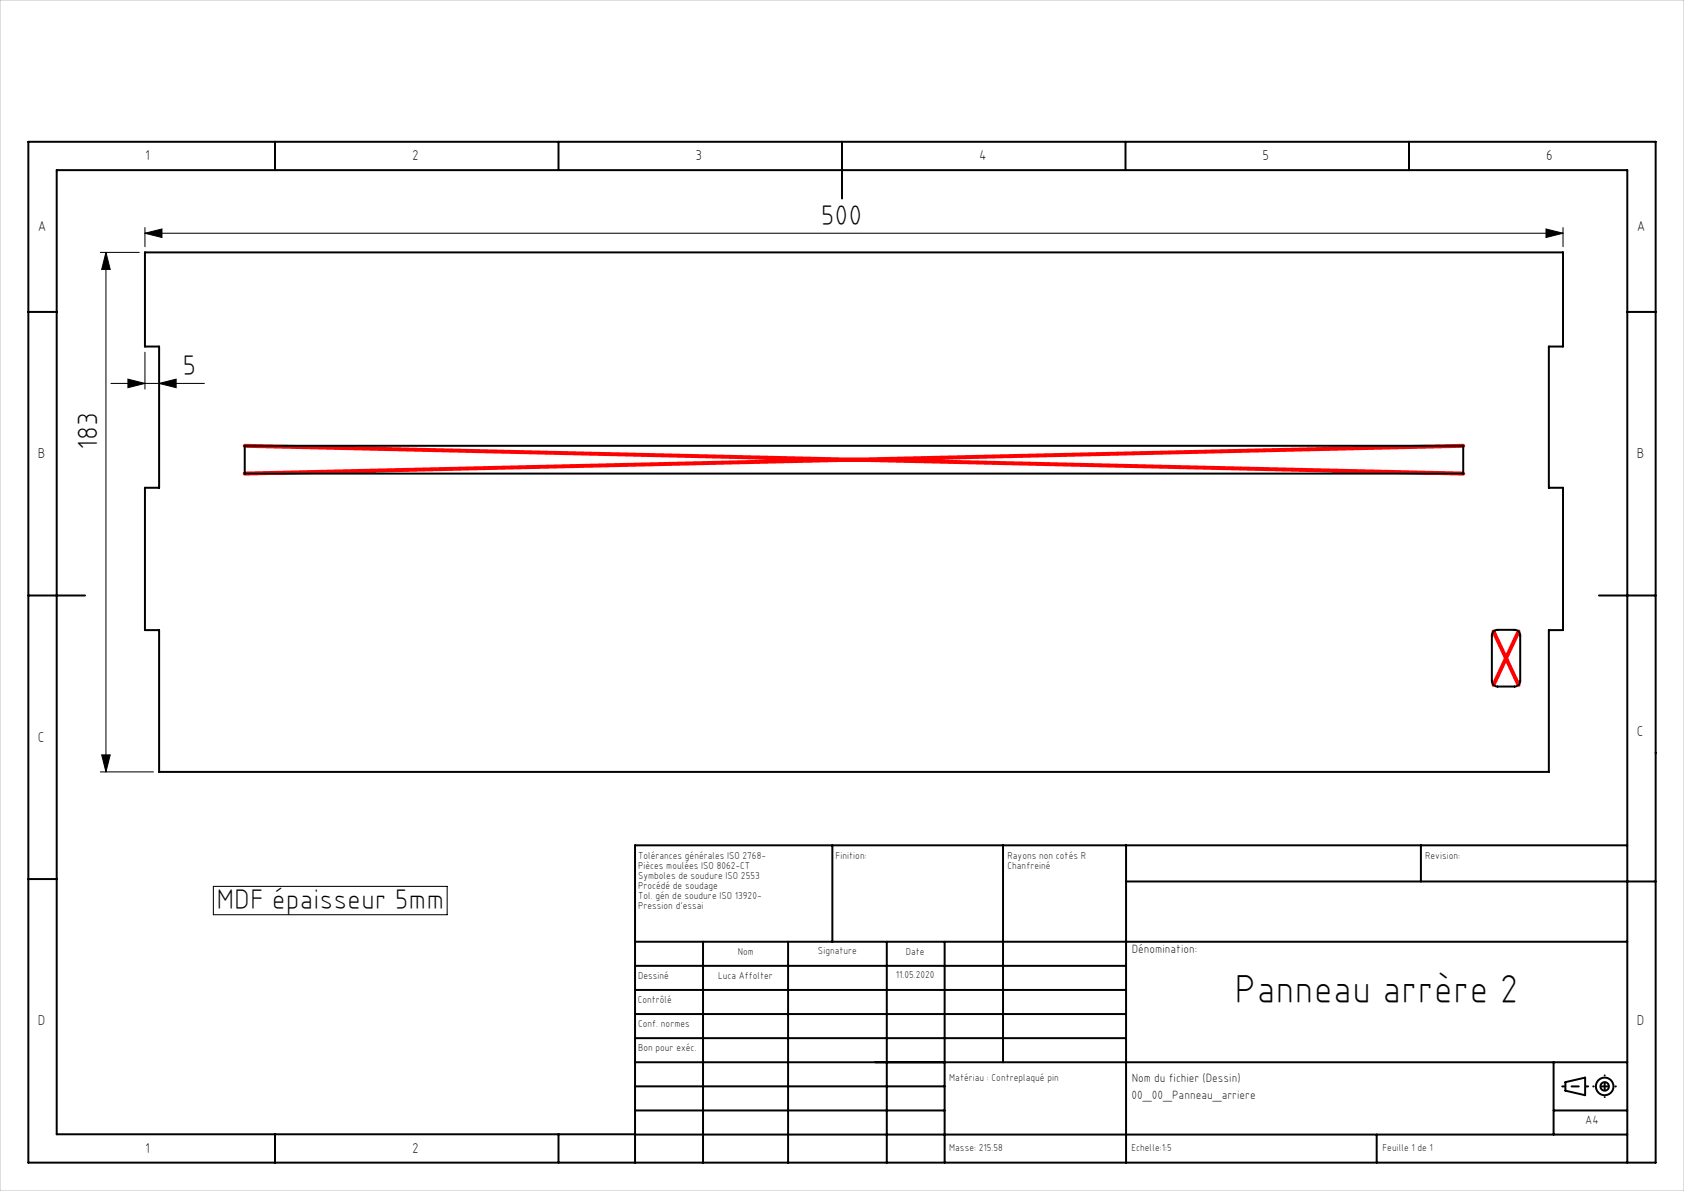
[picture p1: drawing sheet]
<svg xmlns="http://www.w3.org/2000/svg" width="297mm" height="210mm" viewBox="0 0 297 210" stroke-linecap="round" stroke-linejoin="round" font-family="sans-serif">
<g fill="none" stroke="#000" stroke-width=".35">
<path d="M5 25h287v180h-287zM48.5 25v5M98.5 25v5M148.5 25v10M198.5 25v5M248.5 25v5M5 55h5M25.6 44.5h250.1v16.6h-2.5v24.9h2.5v25.1h-2.5v25h-245.1v-25h-2.5v-25.1h2.5v-24.9h-2.5zM287 55h5M43.2 78.6h214.9v4.9h-214.9zM5 105h10M263.4 111.3l.6-.2h3.1a1 1 0 0 1 1 1v8a1 1 0 0 1-1 1h-3a1 1 0 0 1-1-1v-8z"/>
<path d="M282 105h10M5 155h5M146.8 149.1v17M176.9 149.1v38.2M198.6 155.4h93.4M198.6 149.1v55.9M250.6 149.1v6.3M287 149.1h-175v55.9M112 166.1h175M112 178.8h86.6M112 174.6h86.6M112 170.3h86.6"/>
<path d="M124 166.1v38.9M139 166.1v38.9M156.4 166.1v38.9M166.6 166.1v38.9M112 183.1h86.6M112 195.8h54.6M112 191.6h54.6M112 187.3h175M274 195.8h13M274 187.3v12.8M276.1 190.8l3.5-.8v3.1l-3.5-.8zM48.5 200v5"/>
<path d="M98.5 200v5M112 200h-102v-170h277v175M112 200.1h175M242.8 200.1v4.9"/>
<circle cx="283" cy="191.6" r="1.55"/>
<circle cx="283" cy="191.6" r=".75"/>
</g>
<g fill="none" stroke="#000" stroke-width=".18">
<path d="M17.7 44.5h6.9M18.7 44.5l.7 3h-1.5zM18.7 44.5v91.6M25.6 41.1l3-.7v1.5zM25.6 40.1v3.4M25.6 41.1h250.1M272.7 40.4l3 .7-3 .8zM275.7 40.1v3.4M19.6 67.6h16.4M22.6 66.9l3 .7-3 .8zM25.6 62.1v6.5M28.1 67.6l3-.7v1.5z"/>
<path d="M17.7 136.1h9.4M17.9 133.1h1.5l-.7 3zM37.6 156.3h41.3v5h-41.3z"/>
</g>
<path d="M275.5 191.6h4.6" fill="none" stroke="#000" stroke-width=".35" stroke-dasharray="30.5 1.3 1.3 1.3" stroke-dashoffset="30.1"/>
<path d="M283 189.6v3.8" fill="none" stroke="#000" stroke-width=".35" stroke-dasharray="30.5 1.3 1.3 1.3" stroke-dashoffset="30.5"/>
<path d="M285 191.6h-4" fill="none" stroke="#000" stroke-width=".35" stroke-dasharray="30.5 1.3 1.3 1.3" stroke-dashoffset="30.4"/>
<path d="M43.2 78.6l214.9 4.9M258.1 78.6l-214.9 4.9M263.4 111.3l4.4 9.5M267.8 111.3l-4.4 9.5" fill="none" stroke="#f00" stroke-width=".7"/>
<path d="M0 0h297v210h-297z" fill="none" stroke="#c0c0c0" stroke-width=".18"/>
<g fill="#000">
<path d="M18.7 44.5l.7 3h-1.5zM17.9 133.1h1.5l-.7 3z"/>
<path d="M25.6 41.1l3-.7v1.5zM272.7 40.4l3 .7-3 .8z"/>
<path d="M28.1 67.6l3-.7v1.5zM22.6 66.9l3 .7-3 .8z"/>
</g>
<text font-size="7.1" x="217.7" y="176.8">Panneau arrère 2</text>
<g font-size="5">
<text x="144.8" y="39.6">500</text>
<text x="32.2" y="66.1">5</text>
<text x="17.2" y="79.3" transform="rotate(-90 17.2 79.3)">183</text>
<text x="38.2" y="160.3">MDF épaisseur 5mm</text>
</g>
<g font-size="2.5">
<text x="25.6" y="28.2">1</text>
<text x="72.7" y="28.2">2</text>
<text x="122.7" y="28.2">3</text>
<text x="172.7" y="28.2">4</text>
<text x="222.7" y="28.2">5</text>
<text x="272.7" y="28.2">6</text>
<text x="6.7" y="40.7">A</text>
<text x="288.7" y="40.7">A</text>
<text x="6.7" y="80.7">B</text>
<text x="288.7" y="80.7">B</text>
<text x="6.7" y="130.7">C</text>
<text x="288.7" y="129.8">C</text>
<text x="6.7" y="180.7">D</text>
<text x="288.7" y="180.7">D</text>
<text x="25.6" y="203.2">1</text>
<text x="72.7" y="203.2">2</text>
</g>
<g font-size="2.1">
<text x="199.6" y="168.1">Dénomination:</text>
<text x="199.6" y="190.8">Nom du fichier (Dessin)</text>
<text x="199.6" y="193.8">00_00_Panneau_arriere</text>
<text x="279.6" y="198.2">A4</text>
</g>
<g font-size="1.8">
<text x="112.5" y="151.5">Tolérances générales ISO 2768-</text>
<text x="112.5" y="153.3">Pièces moulées ISO 8062-CT</text>
<text x="112.5" y="155">Symboles de soudure ISO 2553</text>
<text x="147.4" y="151.5">Finition:</text>
<text x="177.7" y="151.5">Rayons non cotés R</text>
<text x="177.7" y="153.3">Chanfreiné</text>
<text x="251.4" y="151.5">Revision:</text>
<text x="112.5" y="156.8">Procédé de soudage</text>
<text x="112.5" y="158.6">Tol. gén de soudure ISO 13920-</text>
<text x="112.5" y="160.3">Pression d'essai</text>
<text x="112.5" y="172.6">Dessiné</text>
<text x="126.7" y="172.6">Luca Affolter</text>
<text x="130.1" y="168.3">Nom</text>
<text x="144.3" y="168.3">Signature</text>
<text x="158" y="172.5">11.05.2020</text>
<text x="159.8" y="168.3">Date</text>
<text x="112.5" y="176.8">Contrôlé</text>
<text x="112.5" y="185.3">Bon pour exéc.</text>
<text x="112.5" y="181.1">Conf. normes</text>
<text x="167.4" y="190.6">Matériau : Contreplaqué pin</text>
<text x="167.4" y="202.9">Masse: 215.58</text>
<text x="199.6" y="202.9">Echelle:1:5</text>
<text x="243.8" y="202.9">Feuille 1 de 1</text>
</g>
</svg>
